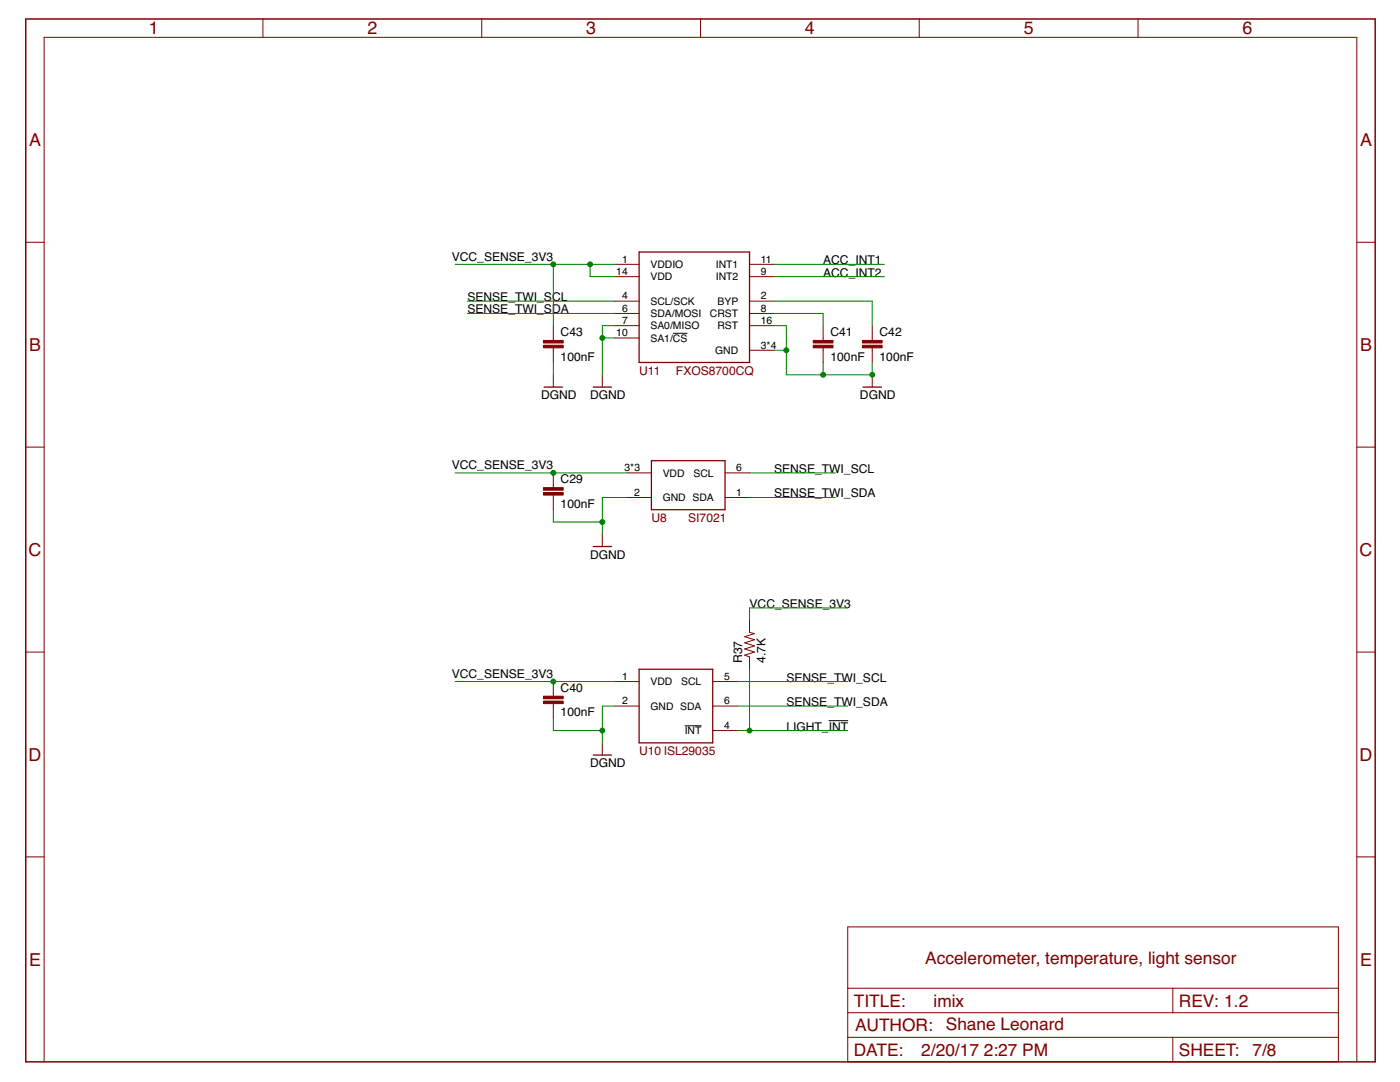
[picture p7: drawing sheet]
<svg xmlns="http://www.w3.org/2000/svg" width="279mm" height="216mm" viewBox="0 0 279 216" stroke-linecap="round" stroke-linejoin="round" font-family="sans-serif">
<path d="M134.3 66.5h2.9M136.7 144.8h3.3M165.4 143.8h3.9" fill="none" stroke="#000" stroke-width=".2"/>
<path d="M127.6 50.3h22v22h-22zM108.6 77.2h3.6M118.4 77.2h3.6M172.2 77.2h3.7M130 91.9h14.7v9.8h-14.7zM118.4 109.1h3.6M127.6 133.5h14.6v14.7h-14.6zM118.4 150.7h3.6" fill="none" stroke="#800000" stroke-width=".25"/>
<g fill="none" stroke="#800000" stroke-width=".2">
<path d="M52.5 3.8v3.7M96.1 3.8v3.7M139.8 3.8v3.7M183.5 3.8v3.7M227.1 3.8v3.7M5.1 48.3h3.7M122.7 52.7h4.9M122.7 55.2h4.9M149.6 52.7h4.9M149.6 55.2h4.9M270.8 48.3h3.6M110.4 65v2.9"/>
<path d="M110.4 69.4v2.9M110.4 74.8v2.4M120.2 74.8v2.4M122.7 60.1h4.9M122.7 62.5h4.9M122.7 65h4.9M122.7 67.4h4.9M149.6 60.1h4.9M149.6 62.5h4.9M149.6 69.9h4.9M149.6 65h4.9M164.3 65v2.9"/>
<path d="M164.3 69.4v2.9M174.1 65v2.9M174.1 69.4v2.9M174.1 74.8v2.4M5.1 89.2h3.7M110.4 94.4v2.9M110.4 98.8v2.9M125.1 99.3h4.9M125.1 94.4h4.9M144.7 99.3h4.9M144.7 94.4h4.9M270.8 89.2h3.6"/>
<path d="M120.2 106.6v2.5M5.1 130.1h3.7M110.4 136v2.9M122.7 136h4.9M142.2 136h5M149.6 123.7v2.5l1 .2-2 .6 2 .7-2 .6 2 .6-2 .6 2 .6-2 .6 1 .4v2.4M270.8 130.1h3.6M110.4 140.4v2.9M120.2 148.2v2.5M122.7 140.9h4.9M142.2 145.8h5M142.2 140.9h5"/>
<path d="M5.1 171h3.7M270.8 171h3.6M169.2 185h97.9v26.9h-97.9zM169.2 197.2h97.9M234.1 197.2v4.9M8.8 211.9v-204.4h262v204.4M169.2 202.1h97.9M169.2 207h97.9M234.1 207v4.9"/>
</g>
<g fill="#800000" stroke="#800000" stroke-width=".2">
<path d="M162.3 68.9h3.9v.5h-3.9z"/>
<path d="M162.3 67.9h3.9v.5h-3.9z"/>
<path d="M172.1 68.9h3.9v.5h-3.9z"/>
<path d="M172.1 67.9h3.9v.5h-3.9z"/>
<path d="M108.5 68.9h3.9v.5h-3.9z"/>
<path d="M108.5 67.9h3.9v.5h-3.9z"/>
<path d="M108.5 139.9h3.9v.5h-3.9z"/>
<path d="M108.5 138.9h3.9v.5h-3.9z"/>
<path d="M108.5 98.3h3.9v.5h-3.9z"/>
<path d="M108.5 97.3h3.9v.5h-3.9z"/>
</g>
<path d="M5.1 3.8h269.3v208.1h-269.3z" fill="none" stroke="#800000" stroke-width=".3"/>
<g fill="none" stroke="#008000" stroke-width=".2">
<path d="M90.8 52.7h31.9M110.4 52.7v12.3M117.8 52.7v2.5h4.9M154.5 52.7h22M154.5 55.2h22M93.3 62.5h29.4M93.3 60.1h29.4M110.4 72.3v2.5M120.2 67.4h2.5M122.7 65h-2.5v9.8M154.5 62.5h9.8v2.5M154.5 60.1h19.6v4.9"/>
<path d="M154.5 65h2.4v9.8h17.2v-2.5M154.5 69.9h2.4M164.3 72.3v2.5M90.8 94.4h34.3M125.1 99.3h-4.9v7.3M149.6 94.4h17.1M149.6 99.3h17.1M110.4 101.7v2.5h9.8M90.8 136h31.9M147.2 136h22M149.6 133.5v12.3M169.2 121.3h-19.6v2.4"/>
<path d="M110.4 143.3v2.5h9.8M122.7 140.9h-2.5v7.3M147.2 140.9h22M147.2 145.8h22"/>
</g>
<g fill="#008000" stroke="#008000" stroke-width=".2">
<circle cx="117.8" cy="52.7" r=".49"/>
<circle cx="110.4" cy="52.7" r=".49"/>
<circle cx="110.4" cy="94.4" r=".49"/>
<circle cx="110.4" cy="136" r=".49"/>
<circle cx="120.2" cy="67.4" r=".49"/>
<circle cx="156.9" cy="69.9" r=".49"/>
<circle cx="174.1" cy="74.8" r=".49"/>
<circle cx="164.3" cy="74.8" r=".49"/>
<circle cx="120.2" cy="104.2" r=".49"/>
<circle cx="120.2" cy="145.8" r=".49"/>
<circle cx="149.6" cy="145.8" r=".49"/>
</g>
<g font-size="3.6" fill="#800000">
<text x="29.7" y="6.9">1</text>
<text x="73.3" y="6.9">2</text>
<text x="117" y="6.9">3</text>
<text x="160.7" y="6.9">4</text>
<text x="204.3" y="6.9">5</text>
<text x="248" y="6.9">6</text>
<text x="5.8" y="29.1">A</text>
<text x="271.4" y="29.1">A</text>
<text x="5.8" y="70">B</text>
<text x="271.4" y="70">B</text>
<text x="5.7" y="110.9">C</text>
<text x="271.3" y="110.9">C</text>
<text x="5.7" y="151.8">D</text>
<text x="271.3" y="151.8">D</text>
<text x="5.8" y="192.7">E</text>
<text x="271.4" y="192.7">E</text>
</g>
<g font-size="3.5" fill="#800000">
<text x="184.6" y="192.3">Accelerometer, temperature, light sensor</text>
<text x="170.4" y="200.9">TITLE:</text>
<text x="186.3" y="200.9">imix</text>
<text x="235.3" y="200.9">REV: 1.2</text>
<text x="170.6" y="205.8">AUTHOR:</text>
<text x="188.8" y="205.5">Shane Leonard</text>
<text x="170.4" y="210.7">DATE:</text>
<text x="183.9" y="210.7">2/20/17</text>
<text x="196.3" y="210.7">2:27 PM</text>
<text x="235.3" y="210.7">SHEET:</text>
<text x="250" y="210.7">7/8</text>
</g>
<g font-size="2.4">
<text x="90.2" y="52">VCC_SENSE_3V3</text>
<text x="164.3" y="52.7">ACC_INT1</text>
<text x="164.3" y="55.2">ACC_INT2</text>
<text x="93.3" y="60.1">SENSE_TWI_SCL</text>
<text x="93.3" y="62.5">SENSE_TWI_SDA</text>
<text x="111.9" y="72">100nF</text>
<text x="111.9" y="67.1">C43</text>
<text x="165.7" y="72">100nF</text>
<text x="165.7" y="67.1">C41</text>
<text x="175.5" y="72">100nF</text>
<text x="175.5" y="67.1">C42</text>
<text x="108" y="79.7">DGND</text>
<text x="117.8" y="79.7">DGND</text>
<text x="171.6" y="79.7">DGND</text>
<text x="90.2" y="93.6">VCC_SENSE_3V3</text>
<text x="154.5" y="94.4">SENSE_TWI_SCL</text>
<text x="111.9" y="101.3">100nF</text>
<text x="111.9" y="96.4">C29</text>
<text x="154.5" y="99.3">SENSE_TWI_SDA</text>
<text x="117.8" y="111.5">DGND</text>
<text x="149.6" y="121.3">VCC_SENSE_3V3</text>
<text x="90.2" y="135.3">VCC_SENSE_3V3</text>
<text x="148.1" y="132.3" transform="rotate(-90 148.1 132.3)">R37</text>
<text x="152.8" y="132.3" transform="rotate(-90 152.8 132.3)">4.7K</text>
<text x="156.9" y="136">SENSE_TWI_SCL</text>
<text x="111.9" y="143">100nF</text>
<text x="111.9" y="138.1">C40</text>
<text x="156.9" y="140.9">SENSE_TWI_SDA</text>
<text x="156.9" y="145.8">LIGHT_INT</text>
<text x="117.8" y="153.1">DGND</text>
</g>
<g font-size="2.4" fill="#800000">
<text x="127.6" y="74.8">U11</text>
<text x="134.9" y="74.8">FXOS8700CQ</text>
<text x="130" y="104.2">U8</text>
<text x="137.3" y="104.2">SI7021</text>
<text x="127.6" y="150.7">U10 ISL29035</text>
</g>
<g font-size="2.1">
<text x="124.1" y="52.4">1</text>
<text x="129.8" y="53.5">VDDIO</text>
<text x="142.9" y="53.5">INT1</text>
<text x="151.8" y="52.4">11</text>
<text x="123" y="54.9">14</text>
<text x="124.1" y="59.7">4</text>
<text x="129.8" y="55.9">VDD</text>
<text x="142.9" y="55.9">INT2</text>
<text x="151.8" y="59.7">2</text>
<text x="151.8" y="54.9">9</text>
<text x="124.1" y="64.6">7</text>
<text x="124.1" y="62.2">6</text>
<text x="129.8" y="65.7">SA0/MISO</text>
<text x="129.8" y="60.8">SCL/SCK</text>
<text x="129.8" y="63.3">SDA/MOSI</text>
<text x="141.7" y="63.3">CRST</text>
<text x="143.2" y="60.8">BYP</text>
<text x="143.2" y="65.7">RST</text>
<text x="151.8" y="62.2">8</text>
<text x="151.8" y="64.6">16</text>
<text x="123" y="67.1">10</text>
<text x="129.8" y="68.2">SA1/CS</text>
<text x="142.7" y="70.6">GND</text>
<text x="151.8" y="69.5">3*4</text>
<text x="124.6" y="94">3*3</text>
<text x="132.3" y="95.1">VDD</text>
<text x="138.4" y="95.1">SCL</text>
<text x="146.9" y="94">6</text>
<text x="126.6" y="98.9">2</text>
<text x="132.3" y="100">GND SDA</text>
<text x="146.9" y="98.9">1</text>
<text x="124.1" y="135.6">1</text>
<text x="129.8" y="136.7">VDD</text>
<text x="136" y="136.7">SCL</text>
<text x="144.5" y="135.6">5</text>
<text x="124.1" y="140.5">2</text>
<text x="129.8" y="141.6">GND SDA</text>
<text x="144.5" y="140.5">6</text>
<text x="136.6" y="146.5">INT</text>
<text x="144.5" y="145.4">4</text>
</g>
</svg>
